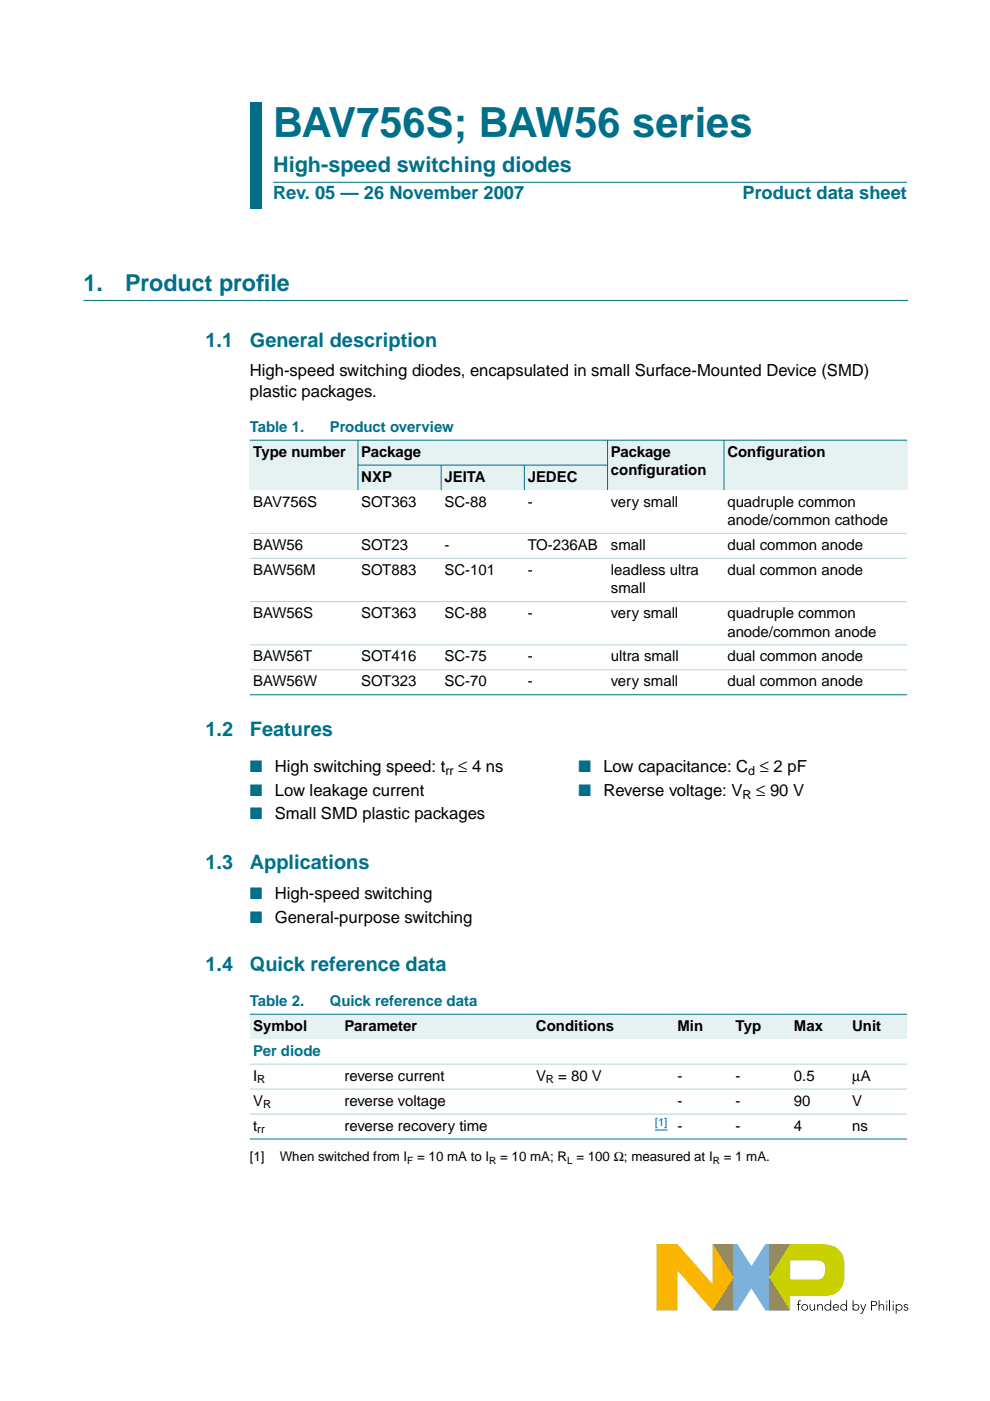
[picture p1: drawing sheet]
<svg xmlns="http://www.w3.org/2000/svg" width="210mm" height="297mm" viewBox="0 0 210 297" stroke-linecap="round" stroke-linejoin="round" font-family="sans-serif">
<path d="M155.5 263.8h.8l3 4.6 3-4.6h.8v14.1h-.8l-3-4.7-3 4.7h-.8z" fill="#7bb1db"/>
<path d="M151.1 263.8h4.4v14.1h-4.4l4.4-7.1z" fill="#958437"/>
<path d="M163.1 263.8h4.4l-4.4 7 4.4 7.1-4.4-.1z" fill="#739833"/>
<path d="M167.5 267.3h5.6a1.45 1.45 0 0 1 1.8 1.5 1.93 1.93 0 0 1-1.4 2.4h-6zM167.5 263.8l-4.4 7 4.4 7.1v-3.2h7.5a4 4 0 0 0 4.1-4.5 8.8 8.8 0 0 0-.7-4.5 4.8 4.8 0 0 0-4.6-1.9z" fill="#c9d200"/>
<path d="M139.2 263.8h4.4l7.5 8.5v-8.5l4.4 7-4.4 7.1-7.5-8.6v8.6h-4.4z" fill="#f9b500"/>
<g fill="#000">
<path d="M169.3 275.8l.5-.1-.4 .3v.5h.3v.2h-.3v1.2h-.2v-1.2h-.3v-.2h.3zM171.7 276.5h.1l.1 1 .3 .2 .4-.2v-1h.2v1.4h-.1l-.1-.3a.53 .53 0 0 1-.6 .3 .53 .53 0 0 1-.3-.6zM173.3 276.5h.1l.1 .3a.53 .53 0 0 1 .6-.3 .53 .53 0 0 1 .3 .6v.8h-.1l-.1-1-.3-.2h-.2l-.2 .5v.7h-.2zM182.4 276.5h.2l.4 1.1 .5-1.1h.2l-.7 1.8-.4 .2h-.2v-.1l.3-.1 .2-.4zM186.3 275.7h.2v1.1a.53 .53 0 0 1 .6-.3 .53 .53 0 0 1 .4 .6v.8h-.2v-1l-.4-.2h-.2l-.2 .5v.7h-.2zM191.7 276.7l.4-.2 .3 .1 .2 .1-.2 .1-.3-.1-.3 .2 .7 .3 .1 .3a.57 .57 0 0 1-.5 .4 .57 .57 0 0 1-.5-.3l.1-.1 .4 .2 .3-.2-.7-.4z"/>
<path d="M170.1 277.2a.55 .55 0 0 0 1.1 0 .55 .55 0 0 0-1.1 0zM169.9 277.2a.71 .71 0 0 1 1.4 0 .71 .71 0 0 1-1.4 0z"/>
<path d="M175 277.2a.55 .55 0 0 0 1.1 0 .55 .55 0 0 0-1.1 0zM175 276.7l.5-.2 .6 .3v-1.1h.1v2.2h-.1v-.3a.71 .71 0 0 1-1.1 .1 .71 .71 0 0 1 0-1z"/>
<path d="M176.9 276.7l-.2 .4h1l-.2-.4zM176.8 276.7a.65 .65 0 0 1 .7-.2 .65 .65 0 0 1 .4 .7h-1.2l.2 .4 .5 .1 .3-.2 .1 .1a.71 .71 0 0 1-1 .1 .71 .71 0 0 1 0-1z"/>
<path d="M178.3 277.2a.55 .55 0 0 0 1.1 0 .55 .55 0 0 0-1.1 0zM178.4 276.7l.5-.2 .5 .3v-1.1h.2v2.2h-.2v-.3a.71 .71 0 0 1-1 .1 .71 .71 0 0 1 0-1z"/>
<path d="M180.9 277.2a.55 .55 0 0 0 1.1 0 .55 .55 0 0 0-1.1 0zM180.8 275.7h.2v1.1a.7 .7 0 0 1 1-.1 .7 .7 0 0 1 0 1 .7 .7 0 0 1-1-.1v.3h-.2z"/>
<path d="M184.9 276v.7l.8-.1v-.5zM184.7 275.8a1.17 1.17 0 0 1 1.2 .3 .54 .54 0 0 1 0 .6 .54 .54 0 0 1-.6 .2h-.4v1h-.2z"/>
<path d="M187.9 276.5h.2v1.4h-.2zM187.9 276a.15 .15 0 0 1 .3 0 .15 .15 0 0 1-.3 0z"/>
<path d="M189.3 276.5h.2v1.4h-.2zM189.2 276a.15 .15 0 0 1 .3 0 .15 .15 0 0 1-.3 0z"/>
<path d="M190.1 277.2a.55 .55 0 0 0 1.1 0 .55 .55 0 0 0-1.1 0zM189.9 276.5h.2v.3a.7 .7 0 0 1 1-.1 .7 .7 0 0 1 0 1 .7 .7 0 0 1-1-.1v.9h-.2z"/>
</g>
<path d="M188.7 275.7v2.2" fill="none" stroke="#000" stroke-width=".21"/>
<path d="M17.7 63.7h174.7" fill="none" stroke="#00708a" stroke-width=".21"/>
<g fill="#00708a">
<path d="M53 21.7h2.4v10.2h-2.4z" fill-rule="evenodd"/>
<path d="M53 31.9h2.4v6.7h-2.4z" fill-rule="evenodd"/>
<path d="M53 38.6h2.4v5.7h-2.4z" fill-rule="evenodd"/>
</g>
<path d="M57.9 38.6h134.4z" fill="#00708a" stroke="#00708a" stroke-width=".21"/>
<g fill="#e6f2f2">
<path d="M53 93.3h22.9v10.6h-22.9z" fill-rule="evenodd"/>
<path d="M75.9 93.3h52.9v5.3h-52.9z" fill-rule="evenodd"/>
<path d="M128.8 93.3h24.7v10.6h-24.7z" fill-rule="evenodd"/>
<path d="M153.5 93.3h38.8v10.6h-38.8z" fill-rule="evenodd"/>
<path d="M75.9 98.6h17.6v5.3h-17.6z" fill-rule="evenodd"/>
<path d="M93.5 98.6h17.7v5.3h-17.7z" fill-rule="evenodd"/>
<path d="M111.2 98.6h17.6v5.3h-17.6z" fill-rule="evenodd"/>
</g>
<g fill="#00708a" stroke="#00708a" stroke-width=".21">
<path d="M75.9 93.3v10.6z"/>
<path d="M93.5 98.6v5.3z"/>
<path d="M111.2 98.6v5.3z"/>
<path d="M128.8 93.3v10.6z"/>
<path d="M153.5 93.3v10.6z"/>
<path d="M53 93.3h139.3z"/>
<path d="M75.9 98.6h53z"/>
<path d="M53 147.3h139.3z"/>
</g>
<g fill="#b3d4db" stroke="#b3d4db" stroke-width=".21">
<path d="M53 113.1h139.3z"/>
<path d="M53 118.4h139.3z"/>
<path d="M53 127.5h139.3z"/>
<path d="M53 136.7h139.3z"/>
<path d="M53 142h139.3z"/>
</g>
<g fill="#e6f2f2">
<path d="M53 215h19.4v5.3h-19.4z" fill-rule="evenodd"/>
<path d="M72.4 215h40.5v5.3h-40.5z" fill-rule="evenodd"/>
<path d="M112.9 215h24.7v5.3h-24.7z" fill-rule="evenodd"/>
<path d="M137.6 215h5.3v5.3h-5.3z" fill-rule="evenodd"/>
<path d="M142.9 215h12.4v5.3h-12.4z" fill-rule="evenodd"/>
<path d="M155.3 215h12.3v5.3h-12.3z" fill-rule="evenodd"/>
<path d="M167.6 215h12.4v5.3h-12.4z" fill-rule="evenodd"/>
<path d="M180 215h12.3v5.3h-12.3z" fill-rule="evenodd"/>
</g>
<path d="M138.9 239.6h2.6" fill="none" stroke="#00f" stroke-width=".21"/>
<g fill="#00708a" stroke="#00708a" stroke-width=".21">
<path d="M53 215h139.3z"/>
<path d="M53 241.5h139.3z"/>
</g>
<g fill="#b3d4db" stroke="#b3d4db" stroke-width=".21">
<path d="M53 225.6h139.3z"/>
<path d="M53 230.9h139.3z"/>
<path d="M53 236.2h139.3z"/>
</g>
<text font-size="8.8" fill="#00708a" x="57.9" y="29">BAV756S; BAW56 series</text>
<g font-size="4.9" fill="#00708a">
<text x="17.7" y="61.7">1.</text>
<text x="26.5" y="61.7">Product prof</text>
<text x="54.3" y="61.7">ile</text>
</g>
<text font-size="4.6" fill="#00708a" x="57.9" y="36.4">High-speed switching diodes</text>
<g font-size="4.2" fill="#00708a">
<text x="43.6" y="73.6">1.1</text>
<text x="53" y="73.6">General description</text>
<text x="43.6" y="156.1">1.2</text>
<text x="53" y="156.1">Features</text>
<text x="43.6" y="184.3">1.3</text>
<text x="53" y="184.3">Applications</text>
<text x="43.6" y="205.9">1.4</text>
<text x="53" y="205.9">Quick reference data</text>
</g>
<g font-size="3.9" fill="#00708a">
<text x="57.9" y="42.3">Rev. 05 — 26 November 2007</text>
<text x="157.5" y="42.3">Product data sheet</text>
</g>
<g font-size="3.5">
<text x="53" y="79.8">High-speed switching diodes, encapsulated in small Surface-Mounted Device (SMD)</text>
<text x="53" y="84.2">plastic packages.</text>
<text x="58.3" y="163.8">High switching speed: t</text>
<text x="97.2" y="163.8">≤ 4 ns</text>
<text x="127.9" y="163.8">Low capacitance: C ≤ 2 pF</text>
<text x="58.3" y="168.7">Low leakage current</text>
<text x="58.3" y="173.6">Small SMD plastic packages</text>
<text x="127.9" y="168.7">Reverse voltage: V</text>
<text x="160.3" y="168.7">≤ 90 V</text>
<text x="58.3" y="190.6">High-speed switching</text>
<text x="58.3" y="195.7">General-purpose switching</text>
</g>
<g font-size="3.5" fill="#00708a">
<text x="53" y="163.8">■</text>
<text x="122.6" y="163.8">■</text>
<text x="53" y="168.7">■</text>
<text x="53" y="173.6">■</text>
<text x="122.6" y="168.7">■</text>
<text x="53" y="190.6">■</text>
<text x="53" y="195.7">■</text>
</g>
<g font-size="3.2" fill="#00708a">
<text x="53" y="91.6">Table 1.</text>
<text x="69.9" y="91.6">Product overview</text>
<text x="53" y="213.3">Table 2.</text>
<text x="69.9" y="213.3">Quick reference data</text>
<text x="53.7" y="223.9">Per diode</text>
</g>
<g font-size="3.2">
<text x="53.7" y="96.9">Type number</text>
<text x="76.6" y="96.9">Package</text>
<text x="129.5" y="96.9">Package</text>
<text x="129.5" y="100.7">conf</text>
<text x="135.2" y="100.7">iguration</text>
<text x="154.2" y="96.9">Conf</text>
<text x="160.4" y="96.9">iguration</text>
<text x="53.7" y="107.4">BAV756S</text>
<text x="76.6" y="107.4">SOT363</text>
<text x="76.6" y="102.1">NXP</text>
<text x="94.2" y="107.4">SC-88</text>
<text x="94.2" y="102.1">JEITA</text>
<text x="111.9" y="107.4">-</text>
<text x="111.9" y="102.1">JEDEC</text>
<text x="129.5" y="107.4">very small</text>
<text x="154.2" y="107.4">quadruple common</text>
<text x="154.2" y="111.3">anode/common cathode</text>
<text x="53.7" y="116.6">BAW56</text>
<text x="76.6" y="116.6">SOT23</text>
<text x="94.2" y="116.6">-</text>
<text x="111.9" y="116.6">TO-236AB</text>
<text x="129.5" y="116.6">small</text>
<text x="154.2" y="116.6">dual common anode</text>
<text x="53.7" y="121.9">BAW56M</text>
<text x="76.6" y="121.9">SOT883</text>
<text x="94.2" y="121.9">SC-101</text>
<text x="111.9" y="121.9">-</text>
<text x="129.5" y="125.8">small</text>
<text x="129.5" y="121.9">leadless ultra</text>
<text x="154.2" y="121.9">dual common anode</text>
<text x="53.7" y="131.1">BAW56S</text>
<text x="76.6" y="131.1">SOT363</text>
<text x="94.2" y="131.1">SC-88</text>
<text x="111.9" y="131.1">-</text>
<text x="129.5" y="131.1">very small</text>
<text x="154.2" y="131.1">quadruple common</text>
<text x="154.2" y="135">anode/common anode</text>
<text x="53.7" y="140.2">BAW56T</text>
<text x="76.6" y="140.2">SOT416</text>
<text x="94.2" y="140.2">SC-75</text>
<text x="111.9" y="140.2">-</text>
<text x="129.5" y="140.2">ultra small</text>
<text x="154.2" y="140.2">dual common anode</text>
<text x="53.7" y="145.5">BAW56W</text>
<text x="76.6" y="145.5">SOT323</text>
<text x="94.2" y="145.5">SC-70</text>
<text x="111.9" y="145.5">-</text>
<text x="129.5" y="145.5">very small</text>
<text x="154.2" y="145.5">dual common anode</text>
<text x="53.7" y="218.6">Symbol</text>
<text x="73.1" y="218.6">Parameter</text>
<text x="113.6" y="218.6">Conditions</text>
<text x="143.6" y="218.6">Min</text>
<text x="156" y="218.6">Typ</text>
<text x="168.3" y="218.6">Max</text>
<text x="180.7" y="218.6">Unit</text>
<text x="53.7" y="229.1">I</text>
<text x="73.1" y="229.1">reverse current</text>
<text x="113.6" y="229.1">V</text>
<text x="118.4" y="229.1">= 80 V</text>
<text x="143.6" y="229.1">-</text>
<text x="156" y="229.1">-</text>
<text x="168.3" y="229.1">0.5</text>
<text x="180.7" y="229.1">µA</text>
<text x="53.7" y="234.4">V</text>
<text x="53.7" y="239.7">t</text>
<text x="73.1" y="234.4">reverse voltage</text>
<text x="73.1" y="239.7">reverse recovery time</text>
<text x="143.6" y="234.4">-</text>
<text x="143.6" y="239.7">-</text>
<text x="156" y="234.4">-</text>
<text x="156" y="239.7">-</text>
<text x="168.3" y="234.4">90</text>
<text x="168.3" y="239.7">4</text>
<text x="180.7" y="234.4">V</text>
<text x="180.7" y="239.7">ns</text>
</g>
<g font-size="2.8">
<text x="53" y="246.2">[1]</text>
<text x="59.3" y="246.2">When switched from I</text>
<text x="88.4" y="246.2">= 10 mA to I</text>
<text x="106.1" y="246.2">= 10 mA; R = 100 Ω; measured at I</text>
<text x="153.4" y="246.2">= 1 mA.</text>
</g>
<g font-size="2.6">
<text x="94.4" y="164.4">rr</text>
<text x="158.7" y="164.4">d</text>
<text x="157.5" y="169.3">R</text>
</g>
<g font-size="2.4">
<text x="54.6" y="229.7">R</text>
<text x="115.8" y="229.7">R</text>
<text x="55.8" y="235">R</text>
<text x="54.6" y="240.3">rr</text>
</g>
<text font-size="2.4" fill="#00f" x="138.9" y="238.8">[1]</text>
<g font-size="2.1">
<text x="86.4" y="246.7">F</text>
<text x="103.7" y="246.7">R</text>
<text x="120.2" y="246.7">L</text>
<text x="151.1" y="246.7">R</text>
</g>
</svg>
